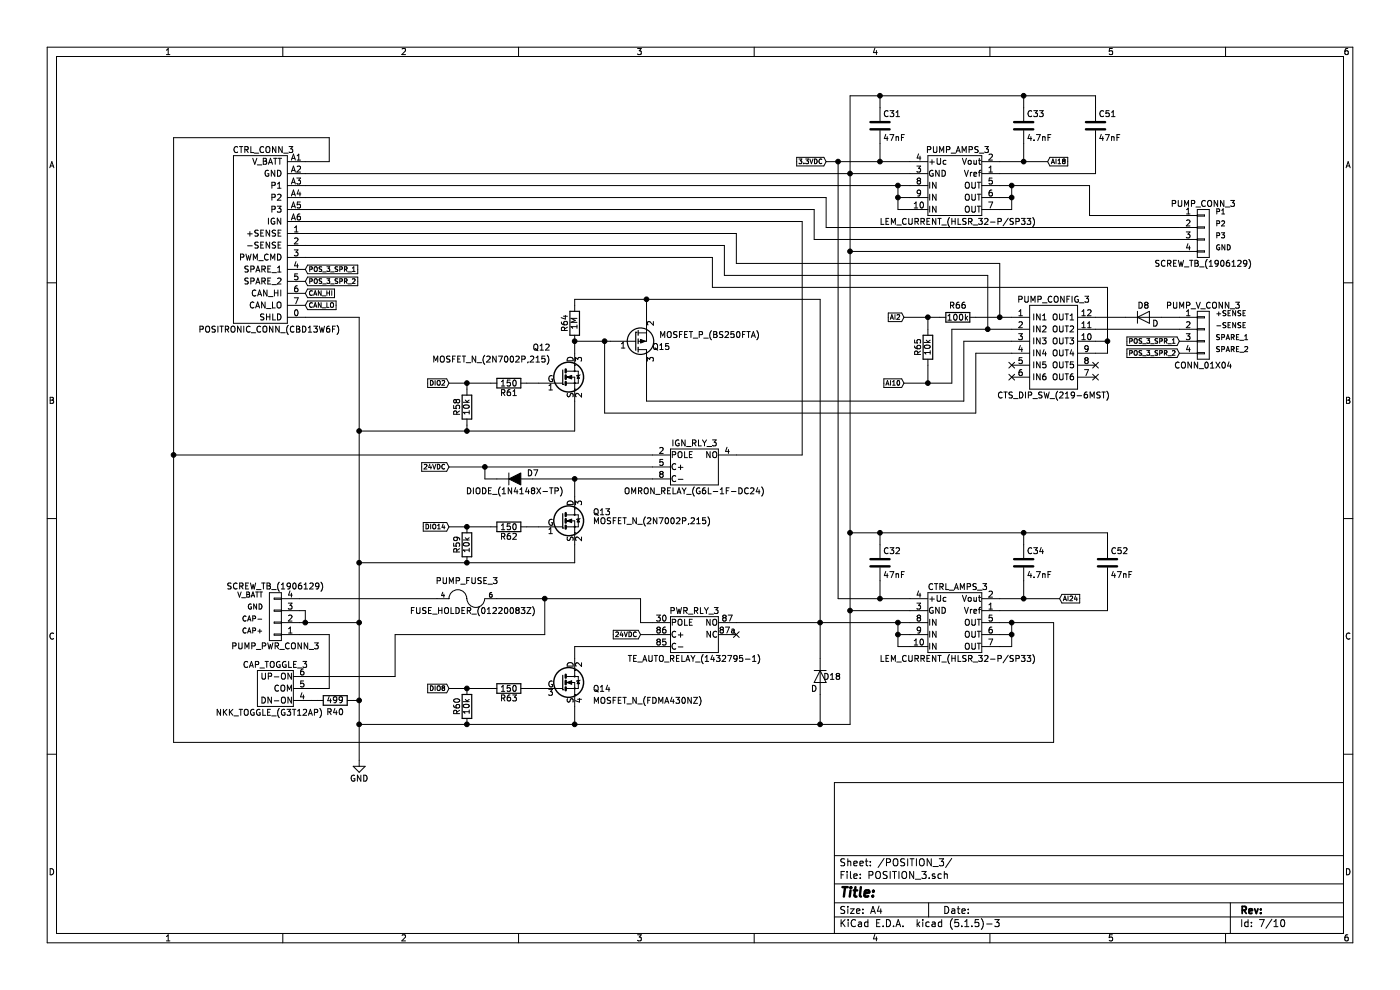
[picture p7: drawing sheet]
EESchema Schematic File Version 4
LIBS:Smart Tank Motherboard-cache
EELAYER 29 0
EELAYER END
$Descr A4 11693 8268
encoding utf-8
Sheet 7 10
Title ""
Date ""
Rev ""
Comp ""
Comment1 ""
Comment2 ""
Comment3 ""
Comment4 ""
$EndDescr
$Comp
L Smart-Tank-Motherboard-rescue:R R63
U 1 1
P 4250 5750
F 0 "R63" V 4330 5750 50  0000 C CNN
F 1 "150" V 4250 5750 50  0000 C CNN
F 2 "Resistors_SMD:R_1206" V 4180 5750 50  0001 C CNN
F 3 "" H 4250 5750 50  0000 C CNN
	1    4250 5750
	0    1    1    0   
$EndComp
$Comp
L Smart-Tank-Motherboard-rescue:R R60
U 1 1
P 3900 5900
F 0 "R60" V 3980 5900 50  0000 C CNN
F 1 "10k" V 3900 5900 50  0000 C CNN
F 2 "Resistors_SMD:R_1206" V 3830 5900 50  0001 C CNN
F 3 "" H 3900 5900 50  0000 C CNN
	1    3900 5900
	-1   0    0    1   
$EndComp
$Comp
L Smart-Tank-Motherboard-rescue:SCREW_TB_(1906129) PUMP_PWR_CONN_3
U 1 1
P 2300 5150
F 0 "PUMP_PWR_CONN_3" H 2300 5400 50  0000 C CNN
F 1 "SCREW_TB_(1906129)" H 2300 4900 50  0000 C CNN
F 2 "Smart_Tank:PHNX_TB_SCREW_4_POS_(1906129)" H 2200 5300 50  0001 C CNN
F 3 "" H 2300 5400 50  0000 C CNN
F 4 " " H 2400 5500 60  0000 C CNN "Description"
	1    2300 5150
	-1   0    0    1   
$EndComp
Text Notes 2200 5000 2    43   ~ 0
V_BATT
Text Notes 2200 5100 2    43   ~ 0
GND\n
Text Notes 2200 5200 2    43   ~ 0
CAP-
Text Notes 2200 5300 2    43   ~ 0
CAP+
$Comp
L Smart-Tank-Motherboard-rescue:GND #PWR024
U 1 1
P 3000 6350
F 0 "#PWR024" H 3000 6100 50  0001 C CNN
F 1 "GND" H 3000 6200 50  0000 C CNN
F 2 "" H 3000 6350 50  0000 C CNN
F 3 "" H 3000 6350 50  0000 C CNN
	1    3000 6350
	1    0    0    -1  
$EndComp
$Comp
L Smart-Tank-Motherboard-rescue:SCREW_TB_(1906129) PUMP_CONN_3
U 1 1
P 10050 1950
F 0 "PUMP_CONN_3" H 10050 2200 50  0000 C CNN
F 1 "SCREW_TB_(1906129)" H 10050 1700 50  0000 C CNN
F 2 "Smart_Tank:PHNX_TB_SCREW_4_POS_(1906129)" H 9950 2100 50  0001 C CNN
F 3 "" H 10050 2200 50  0000 C CNN
F 4 " " H 10150 2300 60  0000 C CNN "Description"
	1    10050 1950
	1    0    0    -1  
$EndComp
Text Notes 10150 1800 0    43   ~ 0
P1
Text Notes 10150 1900 0    43   ~ 0
P2
Text Notes 10150 2000 0    43   ~ 0
P3
Text Notes 10150 2100 0    43   ~ 0
GND
$Comp
L Smart-Tank-Motherboard-rescue:POSITRONIC_CONN_(CBD13W6F) CTRL_CONN_3
U 1 1
P 2200 1900
F 0 "CTRL_CONN_3" H 2200 2550 50  0000 C CNN
F 1 "POSITRONIC_CONN_(CBD13W6F)" H 2250 1050 50  0000 C CNN
F 2 "Smart_Tank:POSITRONIC_D-SUB_(CBD13W6F35S600X_AA)" H 2200 1900 50  0001 C CNN
F 3 "" H 2200 1900 50  0000 C CNN
	1    2200 1900
	1    0    0    -1  
$EndComp
$Comp
L Smart-Tank-Motherboard-rescue:FUSE_HOLDER_(01220083Z) PUMP_FUSE_3
U 1 1
P 3900 5000
AR Path="/57A92AF8" Ref="PUMP_FUSE_3"  Part="1" 
AR Path="/57A9213E/57A92AF8" Ref="PUMP_FUSE_3"  Part="1" 
F 0 "PUMP_FUSE_3" H 3900 5150 50  0000 C CNN
F 1 "FUSE_HOLDER_(01220083Z)" H 3950 4900 50  0000 C CNN
F 2 "Smart_Tank:FUSE_HOLDER_(01220083Z)" H 3900 5000 50  0001 C CNN
F 3 "" H 3900 5000 50  0000 C CNN
	1    3900 5000
	1    0    0    -1  
$EndComp
$Comp
L Smart-Tank-Motherboard-rescue:MOSFET_N_(FDMA430NZ) Q14
U 1 1
P 4700 5700
AR Path="/57A92AFF" Ref="Q14"  Part="1" 
AR Path="/57A9213E/57A92AFF" Ref="Q14"  Part="1" 
F 0 "Q14" H 4950 5650 50  0000 L CNN
F 1 "MOSFET_N_(FDMA430NZ)" H 4950 5550 50  0000 L CNN
F 2 "Smart_Tank:MOSFET_N_(FDMA430NZ)" H 4950 5625 50  0001 L CIN
F 3 "" H 4700 5700 50  0000 L CNN
	1    4700 5700
	1    0    0    -1  
$EndComp
$Comp
L Smart-Tank-Motherboard-rescue:TE_AUTO_RELAY_(1432795-1) PWR_RLY_3
U 1 1
P 5700 5400
F 0 "PWR_RLY_3" H 5800 5700 50  0000 C CNN
F 1 "TE_AUTO_RELAY_(1432795-1)" H 5800 5300 50  0000 C CNN
F 2 "Smart_Tank:TE_AUTO_RELAY_SOCKET_(VCF4-1000)" H 5700 4200 50  0001 C CNN
F 3 "" H 5700 4200 50  0000 C CNN
	1    5700 5400
	1    0    0    -1  
$EndComp
Text GLabel 5350 5300 0    39   Input ~ 0
24VDC
Text GLabel 6900 1350 0    39   Input ~ 0
3.3VDC
Text GLabel 3750 5750 0    39   Input ~ 0
DIO8
Text GLabel 8750 1350 2    39   Input ~ 0
AI18
Text GLabel 8850 5000 2    39   Input ~ 0
AI24
$Comp
L Smart-Tank-Motherboard-rescue:OMRON_RELAY_(G6L-1F-DC24) IGN_RLY_3
U 1 1
P 5700 4000
F 0 "IGN_RLY_3" H 5800 4300 50  0000 C CNN
F 1 "OMRON_RELAY_(G6L-1F-DC24)" H 5800 3900 50  0000 C CNN
F 2 "Smart_Tank:OMRON_RELAY_1A_(G6L-1F-DC24)" H 5700 2800 50  0001 C CNN
F 3 "" H 5700 2800 50  0000 C CNN
	1    5700 4000
	1    0    0    -1  
$EndComp
$Comp
L Smart-Tank-Motherboard-rescue:MOSFET_N_(2N7002P,215) Q13
U 1 1
P 4700 4350
F 0 "Q13" H 4950 4425 50  0000 L CNN
F 1 "MOSFET_N_(2N7002P,215)" H 4950 4350 50  0000 L CNN
F 2 "TO_SOT_Packages_SMD:SOT-23" H 4950 4275 50  0001 L CIN
F 3 "" H 4700 4350 50  0000 L CNN
	1    4700 4350
	1    0    0    -1  
$EndComp
$Comp
L Smart-Tank-Motherboard-rescue:R R62
U 1 1
P 4250 4400
F 0 "R62" V 4330 4400 50  0000 C CNN
F 1 "150" V 4250 4400 50  0000 C CNN
F 2 "Resistors_SMD:R_1206" V 4180 4400 50  0001 C CNN
F 3 "" H 4250 4400 50  0000 C CNN
	1    4250 4400
	0    1    1    0   
$EndComp
$Comp
L Smart-Tank-Motherboard-rescue:R R59
U 1 1
P 3900 4550
F 0 "R59" V 3980 4550 50  0000 C CNN
F 1 "10k" V 3900 4550 50  0000 C CNN
F 2 "Resistors_SMD:R_1206" V 3830 4550 50  0001 C CNN
F 3 "" H 3900 4550 50  0000 C CNN
	1    3900 4550
	-1   0    0    1   
$EndComp
Text GLabel 3750 4400 0    39   Input ~ 0
DIO14
Text GLabel 3750 3900 0    39   Input ~ 0
24VDC
Text GLabel 2550 2450 2    39   Input ~ 0
CAN_HI
Text GLabel 2550 2550 2    39   Input ~ 0
CAN_LO
$Comp
L Smart-Tank-Motherboard-rescue:DIODE_(1N4148X-TP) D7
U 1 1
P 4300 4000
F 0 "D7" H 4450 4050 50  0000 C CNN
F 1 "DIODE_(1N4148X-TP)" H 4300 3900 50  0000 C CNN
F 2 "Diodes_SMD:SOD-523" H 4300 4000 50  0001 C CNN
F 3 "" H 4300 4000 50  0000 C CNN
	1    4300 4000
	1    0    0    -1  
$EndComp
Text GLabel 2550 2250 2    39   Input ~ 0
POS_3_SPR_1
Text GLabel 2550 2350 2    39   Input ~ 0
POS_3_SPR_2
$Comp
L Smart-Tank-Motherboard-rescue:MOSFET_N_(2N7002P,215) Q12
U 1 1
P 4700 3150
F 0 "Q12" H 4600 3400 50  0000 R CNN
F 1 "MOSFET_N_(2N7002P,215)" H 4600 3300 50  0000 R CNN
F 2 "TO_SOT_Packages_SMD:SOT-23" H 4950 3075 50  0001 L CIN
F 3 "" H 4700 3150 50  0000 L CNN
	1    4700 3150
	1    0    0    -1  
$EndComp
$Comp
L Smart-Tank-Motherboard-rescue:MOSFET_P_(BS250FTA) Q15
U 1 1
P 5300 2850
F 0 "Q15" H 5600 2900 50  0000 R CNN
F 1 "MOSFET_P_(BS250FTA)" H 6350 2800 50  0000 R CNN
F 2 "TO_SOT_Packages_SMD:SOT-23" H 5500 2950 50  0001 C CNN
F 3 "" H 5300 2850 50  0000 C CNN
	1    5300 2850
	1    0    0    1   
$EndComp
$Comp
L Smart-Tank-Motherboard-rescue:R R61
U 1 1
P 4250 3200
F 0 "R61" V 4330 3200 50  0000 C CNN
F 1 "150" V 4250 3200 50  0000 C CNN
F 2 "Resistors_SMD:R_1206" V 4180 3200 50  0001 C CNN
F 3 "" H 4250 3200 50  0000 C CNN
	1    4250 3200
	0    1    1    0   
$EndComp
$Comp
L Smart-Tank-Motherboard-rescue:R R64
U 1 1
P 4800 2700
F 0 "R64" V 4880 2700 50  0000 C CNN
F 1 "1M" V 4800 2700 50  0000 C CNN
F 2 "Resistors_SMD:R_1206" V 4730 2700 50  0001 C CNN
F 3 "" H 4800 2700 50  0000 C CNN
	1    4800 2700
	-1   0    0    1   
$EndComp
Text GLabel 3750 3200 0    39   Input ~ 0
DIO2
$Comp
L Smart-Tank-Motherboard-rescue:R R58
U 1 1
P 3900 3400
F 0 "R58" V 3980 3400 50  0000 C CNN
F 1 "10k" V 3900 3400 50  0000 C CNN
F 2 "Resistors_SMD:R_1206" V 3830 3400 50  0001 C CNN
F 3 "" H 3900 3400 50  0000 C CNN
	1    3900 3400
	-1   0    0    1   
$EndComp
NoConn ~ 6150 5300
$Comp
L Smart-Tank-Motherboard-rescue:C C33
U 1 1
P 8550 1050
F 0 "C33" H 8575 1150 50  0000 L CNN
F 1 "4.7nF" H 8575 950 50  0000 L CNN
F 2 "Capacitors_SMD:C_1206" H 8588 900 50  0001 C CNN
F 3 "" H 8550 1050 50  0000 C CNN
	1    8550 1050
	1    0    0    -1  
$EndComp
$Comp
L Smart-Tank-Motherboard-rescue:C C31
U 1 1
P 7350 1050
F 0 "C31" H 7375 1150 50  0000 L CNN
F 1 "47nF" H 7375 950 50  0000 L CNN
F 2 "Capacitors_SMD:C_1206" H 7388 900 50  0001 C CNN
F 3 "" H 7350 1050 50  0000 C CNN
	1    7350 1050
	1    0    0    -1  
$EndComp
$Comp
L Smart-Tank-Motherboard-rescue:C C34
U 1 1
P 8550 4700
F 0 "C34" H 8575 4800 50  0000 L CNN
F 1 "4.7nF" H 8575 4600 50  0000 L CNN
F 2 "Capacitors_SMD:C_1206" H 8588 4550 50  0001 C CNN
F 3 "" H 8550 4700 50  0000 C CNN
	1    8550 4700
	1    0    0    -1  
$EndComp
$Comp
L Smart-Tank-Motherboard-rescue:C C32
U 1 1
P 7350 4700
F 0 "C32" H 7375 4800 50  0000 L CNN
F 1 "47nF" H 7375 4600 50  0000 L CNN
F 2 "Capacitors_SMD:C_1206" H 7388 4550 50  0001 C CNN
F 3 "" H 7350 4700 50  0000 C CNN
	1    7350 4700
	1    0    0    -1  
$EndComp
$Comp
L Smart-Tank-Motherboard-rescue:CTS_DIP_SW_(219-6MST) PUMP_CONFIG_3
U 1 1
P 8800 2900
F 0 "PUMP_CONFIG_3" H 8800 3300 50  0000 C CNN
F 1 "CTS_DIP_SW_(219-6MST)" H 8800 2500 50  0000 C CNN
F 2 "Smart_Tank:CST_DIP_SW_6-POS_(219-6MST)" H 8600 2050 50  0001 C CNN
F 3 "" H 8600 2050 50  0000 C CNN
	1    8800 2900
	1    0    0    -1  
$EndComp
Text Notes 10150 2650 0    43   ~ 0
+SENSE
Text Notes 10150 2750 0    43   ~ 0
-SENSE
NoConn ~ 9150 3050
NoConn ~ 9150 3150
NoConn ~ 8450 3050
NoConn ~ 8450 3150
$Comp
L Smart-Tank-Motherboard-rescue:R R65
U 1 1
P 7750 2900
F 0 "R65" V 7830 2900 50  0000 C CNN
F 1 "10k" V 7750 2900 50  0000 C CNN
F 2 "Resistors_SMD:R_1206" V 7680 2900 50  0001 C CNN
F 3 "" H 7750 2900 50  0000 C CNN
	1    7750 2900
	-1   0    0    1   
$EndComp
$Comp
L Smart-Tank-Motherboard-rescue:R R66
U 1 1
P 8000 2650
F 0 "R66" V 7900 2650 50  0000 C CNN
F 1 "100k" V 8000 2650 50  0000 C CNN
F 2 "Resistors_SMD:R_1206" V 7930 2650 50  0001 C CNN
F 3 "" H 8000 2650 50  0000 C CNN
	1    8000 2650
	0    1    1    0   
$EndComp
Wire Wire Line
	2500 5000 3650 5000
Wire Wire Line
	6150 5200 7600 5200
Wire Wire Line
	7100 5100 7600 5100
Wire Wire Line
	7100 6050 7100 800 
Wire Wire Line
	2550 1450 7600 1450
Wire Wire Line
	2550 1550 7600 1550
Wire Wire Line
	8800 5200 8800 6200
Wire Wire Line
	8800 6200 1450 6200
Wire Wire Line
	1450 6200 1450 1150
Wire Wire Line
	1450 1150 2750 1150
Wire Wire Line
	2750 1150 2750 1350
Wire Wire Line
	2750 1350 2550 1350
Wire Wire Line
	8350 5200 8800 5200
Connection ~ 7100 1450
Connection ~ 7100 5100
Wire Wire Line
	8350 1550 9100 1550
Wire Wire Line
	2550 1650 6900 1650
Wire Wire Line
	2550 1750 6800 1750
Wire Wire Line
	6800 1750 6800 2000
Wire Wire Line
	6800 2000 9850 2000
Wire Wire Line
	7100 2100 9850 2100
Connection ~ 7100 2100
Wire Wire Line
	2500 5100 2550 5100
Wire Wire Line
	2550 5100 2550 5200
Connection ~ 2550 5200
Connection ~ 4550 5000
Wire Wire Line
	4550 5300 4550 5000
Wire Wire Line
	5450 5200 5350 5200
Connection ~ 4800 6050
Wire Wire Line
	5450 5400 4800 5400
Wire Wire Line
	4800 5400 4800 5500
Wire Wire Line
	4800 6050 4800 5900
Wire Wire Line
	3750 5750 4100 5750
Wire Wire Line
	4400 5750 4500 5750
Wire Wire Line
	5350 5300 5450 5300
Wire Wire Line
	6900 1350 7600 1350
Wire Wire Line
	7000 5000 7600 5000
Wire Wire Line
	7000 1350 7000 5000
Connection ~ 7000 1350
Wire Wire Line
	5350 5200 5350 5000
Wire Wire Line
	3000 2650 3000 6350
Connection ~ 3900 5750
Wire Wire Line
	6700 3800 6150 3800
Wire Wire Line
	6700 1850 6700 3800
Wire Wire Line
	1450 3800 5450 3800
Connection ~ 1450 3800
Wire Wire Line
	5350 5000 4150 5000
Wire Wire Line
	2500 5200 3000 5200
Wire Wire Line
	4450 4000 5450 4000
Connection ~ 3000 5200
Wire Wire Line
	4800 4700 4800 4550
Wire Wire Line
	3750 4400 4100 4400
Wire Wire Line
	4400 4400 4500 4400
Connection ~ 3900 4400
Wire Wire Line
	4800 4000 4800 4150
Wire Wire Line
	3750 3900 5450 3900
Connection ~ 4800 4000
Wire Wire Line
	4150 4000 4050 4000
Wire Wire Line
	4050 4000 4050 3900
Connection ~ 4050 3900
Wire Wire Line
	2550 1850 6700 1850
Wire Wire Line
	6900 1900 9850 1900
Wire Wire Line
	6900 1650 6900 1900
Wire Wire Line
	4400 3200 4500 3200
Wire Wire Line
	4800 2850 4800 2950
Connection ~ 4800 2850
Wire Wire Line
	4800 2500 6850 2500
Wire Wire Line
	6850 2500 6850 5500
Connection ~ 6850 5200
Wire Wire Line
	5400 2650 5400 2500
Connection ~ 5400 2500
Wire Wire Line
	4800 3600 4800 3350
Wire Wire Line
	3000 3600 4800 3600
Connection ~ 3000 4700
Wire Wire Line
	3750 3200 4100 3200
Wire Wire Line
	3900 3550 3900 3600
Connection ~ 3900 3600
Wire Wire Line
	3900 3250 3900 3200
Connection ~ 3900 3200
Wire Wire Line
	3000 6050 7100 6050
Connection ~ 3900 6050
Wire Wire Line
	3000 4700 4800 4700
Connection ~ 3900 4700
Connection ~ 3000 6050
Wire Wire Line
	9100 1550 9100 1800
Wire Wire Line
	9100 1800 9850 1800
Wire Wire Line
	8350 1350 8750 1350
Wire Wire Line
	8550 1200 8550 1350
Connection ~ 8550 1350
Wire Wire Line
	8550 800  8550 900 
Wire Wire Line
	7100 800  9150 800 
Wire Wire Line
	7350 1200 7350 1350
Connection ~ 7350 1350
Wire Wire Line
	8550 4450 8550 4550
Wire Wire Line
	7100 4450 9250 4450
Connection ~ 7100 4450
Wire Wire Line
	8350 5000 8850 5000
Wire Wire Line
	8550 4850 8550 5000
Connection ~ 8550 5000
Wire Wire Line
	7350 4850 7350 5000
Connection ~ 7350 5000
Wire Wire Line
	7350 4550 7350 4450
Connection ~ 7350 4450
Wire Wire Line
	7350 900  7350 800 
Connection ~ 7350 800 
Wire Wire Line
	9850 2750 9150 2750
Wire Wire Line
	8150 2650 8450 2650
Wire Wire Line
	7550 2650 7850 2650
Wire Wire Line
	7750 2650 7750 2750
Wire Wire Line
	7750 3050 7750 3200
Wire Wire Line
	7550 3200 7950 3200
Wire Wire Line
	7950 3200 7950 2750
Wire Wire Line
	7950 2750 8450 2750
Wire Wire Line
	5400 3350 8050 3350
Wire Wire Line
	8050 3350 8050 2850
Wire Wire Line
	8050 2850 8450 2850
Wire Wire Line
	4800 2850 5100 2850
Wire Wire Line
	5050 2850 5050 3450
Wire Wire Line
	5050 3450 8150 3450
Wire Wire Line
	8150 3450 8150 2950
Wire Wire Line
	8150 2950 8450 2950
Connection ~ 5050 2850
Wire Wire Line
	2550 2150 5950 2150
Wire Wire Line
	5950 2150 5950 2400
Wire Wire Line
	5950 2400 9250 2400
Wire Wire Line
	9250 2400 9250 2950
Wire Wire Line
	9250 2950 9150 2950
Wire Wire Line
	9150 2850 9250 2850
Connection ~ 9250 2850
Wire Wire Line
	2550 2050 6050 2050
Wire Wire Line
	6050 2050 6050 2300
Wire Wire Line
	6050 2300 8250 2300
Wire Wire Line
	8250 2300 8250 2750
Connection ~ 8250 2750
Wire Wire Line
	2550 1950 6150 1950
Wire Wire Line
	6150 1950 6150 2200
Wire Wire Line
	6150 2200 8350 2200
Wire Wire Line
	8350 2200 8350 2650
Connection ~ 8350 2650
Text GLabel 7550 2650 0    39   Input ~ 0
AI2
Text GLabel 7550 3200 0    39   Input ~ 0
AI10
Connection ~ 7750 2650
Connection ~ 7750 3200
Wire Wire Line
	4800 2550 4800 2500
$Comp
L Smart-Tank-Motherboard-rescue:D D8
U 1 1
P 9550 2650
F 0 "D8" H 9550 2750 50  0000 C CNN
F 1 "D" H 9650 2600 50  0000 C CNN
F 2 "Diodes_SMD:SOD-123" H 9550 2650 50  0001 C CNN
F 3 "" H 9550 2650 50  0000 C CNN
	1    9550 2650
	1    0    0    -1  
$EndComp
Wire Wire Line
	9400 2650 9150 2650
Wire Wire Line
	9700 2650 9850 2650
$Comp
L Smart-Tank-Motherboard-rescue:LEM_CURRENT_(HLSR_32-P_SP33) PUMP_AMPS_3
U 1 1
P 7850 1550
F 0 "PUMP_AMPS_3" H 8000 1850 50  0000 C CNN
F 1 "LEM_CURRENT_(HLSR_32-P/SP33)" H 8000 1250 50  0000 C CNN
F 2 "Smart_Tank:LEM_CURRENT_(HLSR_32-P-SP33)" H 7850 350 50  0001 C CNN
F 3 "" H 7850 350 50  0000 C CNN
	1    7850 1550
	1    0    0    -1  
$EndComp
$Comp
L Smart-Tank-Motherboard-rescue:LEM_CURRENT_(HLSR_32-P_SP33) CTRL_AMPS_3
U 1 1
P 7850 5200
F 0 "CTRL_AMPS_3" H 8000 5500 50  0000 C CNN
F 1 "LEM_CURRENT_(HLSR_32-P/SP33)" H 8000 4900 50  0000 C CNN
F 2 "Smart_Tank:LEM_CURRENT_(HLSR_32-P-SP33)" H 7850 4000 50  0001 C CNN
F 3 "" H 7850 4000 50  0000 C CNN
	1    7850 5200
	1    0    0    -1  
$EndComp
Wire Wire Line
	7600 5300 7500 5300
Wire Wire Line
	7500 5200 7500 5400
Connection ~ 7500 5200
Wire Wire Line
	7500 5400 7600 5400
Connection ~ 7500 5300
Wire Wire Line
	8350 5300 8450 5300
Wire Wire Line
	8450 5200 8450 5400
Connection ~ 8450 5200
Wire Wire Line
	8450 5400 8350 5400
Connection ~ 8450 5300
Wire Wire Line
	7600 1650 7500 1650
Wire Wire Line
	7500 1550 7500 1750
Connection ~ 7500 1550
Wire Wire Line
	7500 1750 7600 1750
Connection ~ 7500 1650
Wire Wire Line
	8350 1650 8450 1650
Wire Wire Line
	8450 1550 8450 1750
Connection ~ 8450 1550
Wire Wire Line
	8450 1750 8350 1750
Connection ~ 8450 1650
Wire Wire Line
	5400 3050 5400 3350
Wire Wire Line
	2550 2650 3000 2650
Connection ~ 3000 3600
$Comp
L Smart-Tank-Motherboard-rescue:C C51
U 1 1
P 9150 1050
F 0 "C51" H 9175 1150 50  0000 L CNN
F 1 "47nF" H 9175 950 50  0000 L CNN
F 2 "Capacitors_SMD:C_1206" H 9188 900 50  0001 C CNN
F 3 "" H 9150 1050 50  0000 C CNN
	1    9150 1050
	1    0    0    -1  
$EndComp
Wire Wire Line
	8350 1450 9150 1450
Wire Wire Line
	9150 1450 9150 1200
Wire Wire Line
	9150 800  9150 900 
Connection ~ 8550 800 
$Comp
L Smart-Tank-Motherboard-rescue:C C52
U 1 1
P 9250 4700
F 0 "C52" H 9275 4800 50  0000 L CNN
F 1 "47nF" H 9275 4600 50  0000 L CNN
F 2 "Capacitors_SMD:C_1206" H 9288 4550 50  0001 C CNN
F 3 "" H 9250 4700 50  0000 C CNN
	1    9250 4700
	1    0    0    -1  
$EndComp
Wire Wire Line
	9250 4850 9250 5100
Wire Wire Line
	9250 5100 8350 5100
Wire Wire Line
	9250 4450 9250 4550
Connection ~ 8550 4450
$Comp
L Smart-Tank-Motherboard-rescue:NKK_TOGGLE_(G3T12AP) CAP_TOGGLE_3
U 1 1
P 2300 5750
F 0 "CAP_TOGGLE_3" H 2300 5950 50  0000 C CNN
F 1 "NKK_TOGGLE_(G3T12AP)" H 2250 5550 50  0000 C CNN
F 2 "Smart_Tank:NKK_TOGGLE_(G3T12AP)" H 2300 4550 50  0001 C CNN
F 3 "" H 2300 4550 50  0000 C CNN
	1    2300 5750
	1    0    0    -1  
$EndComp
Wire Wire Line
	2500 5300 2750 5300
Wire Wire Line
	2750 5300 2750 5750
Wire Wire Line
	3300 5300 4550 5300
$Comp
L Smart-Tank-Motherboard-rescue:D D18
U 1 1
P 6850 5650
F 0 "D18" V 6850 5750 50  0000 C CNN
F 1 "D" V 6950 5600 50  0000 C CNN
F 2 "Diodes_SMD:D_SOD-123" H 6850 5650 50  0001 C CNN
F 3 "" H 6850 5650 50  0000 C CNN
	1    6850 5650
	0    1    1    0   
$EndComp
Wire Wire Line
	6850 5800 6850 6050
Connection ~ 6850 6050
$Comp
L Smart-Tank-Motherboard-rescue:R R40
U 1 1
P 2800 5850
F 0 "R40" V 2700 5850 50  0000 C CNN
F 1 "499" V 2800 5850 50  0000 C CNN
F 2 "Resistors_SMD:R_1206" V 2730 5850 50  0001 C CNN
F 3 "" H 2800 5850 50  0000 C CNN
	1    2800 5850
	0    -1   -1   0   
$EndComp
Wire Wire Line
	2750 5750 2600 5750
Wire Wire Line
	2600 5650 3300 5650
Wire Wire Line
	3300 5650 3300 5300
Wire Wire Line
	2600 5850 2650 5850
Wire Wire Line
	2950 5850 3000 5850
Connection ~ 3000 5850
$Comp
L Smart-Tank-Motherboard-rescue:CONN_01X04 PUMP_V_CONN_3
U 1 1
P 10050 2800
F 0 "PUMP_V_CONN_3" H 10050 3050 50  0000 C CNN
F 1 "CONN_01X04" H 10050 2550 50  0000 C CNN
F 2 "Smart_Tank:PHNX_TB_SCREW_4_POS_(1729144)" H 10050 2800 50  0001 C CNN
F 3 "" H 10050 2800 50  0001 C CNN
	1    10050 2800
	1    0    0    -1  
$EndComp
Text GLabel 9850 2850 0    39   Input ~ 0
POS_3_SPR_1
Text GLabel 9850 2950 0    39   Input ~ 0
POS_3_SPR_2
Text Notes 10150 2850 0    43   ~ 0
SPARE_1
Text Notes 10150 2950 0    43   ~ 0
SPARE_2
$EndSCHEMATC
